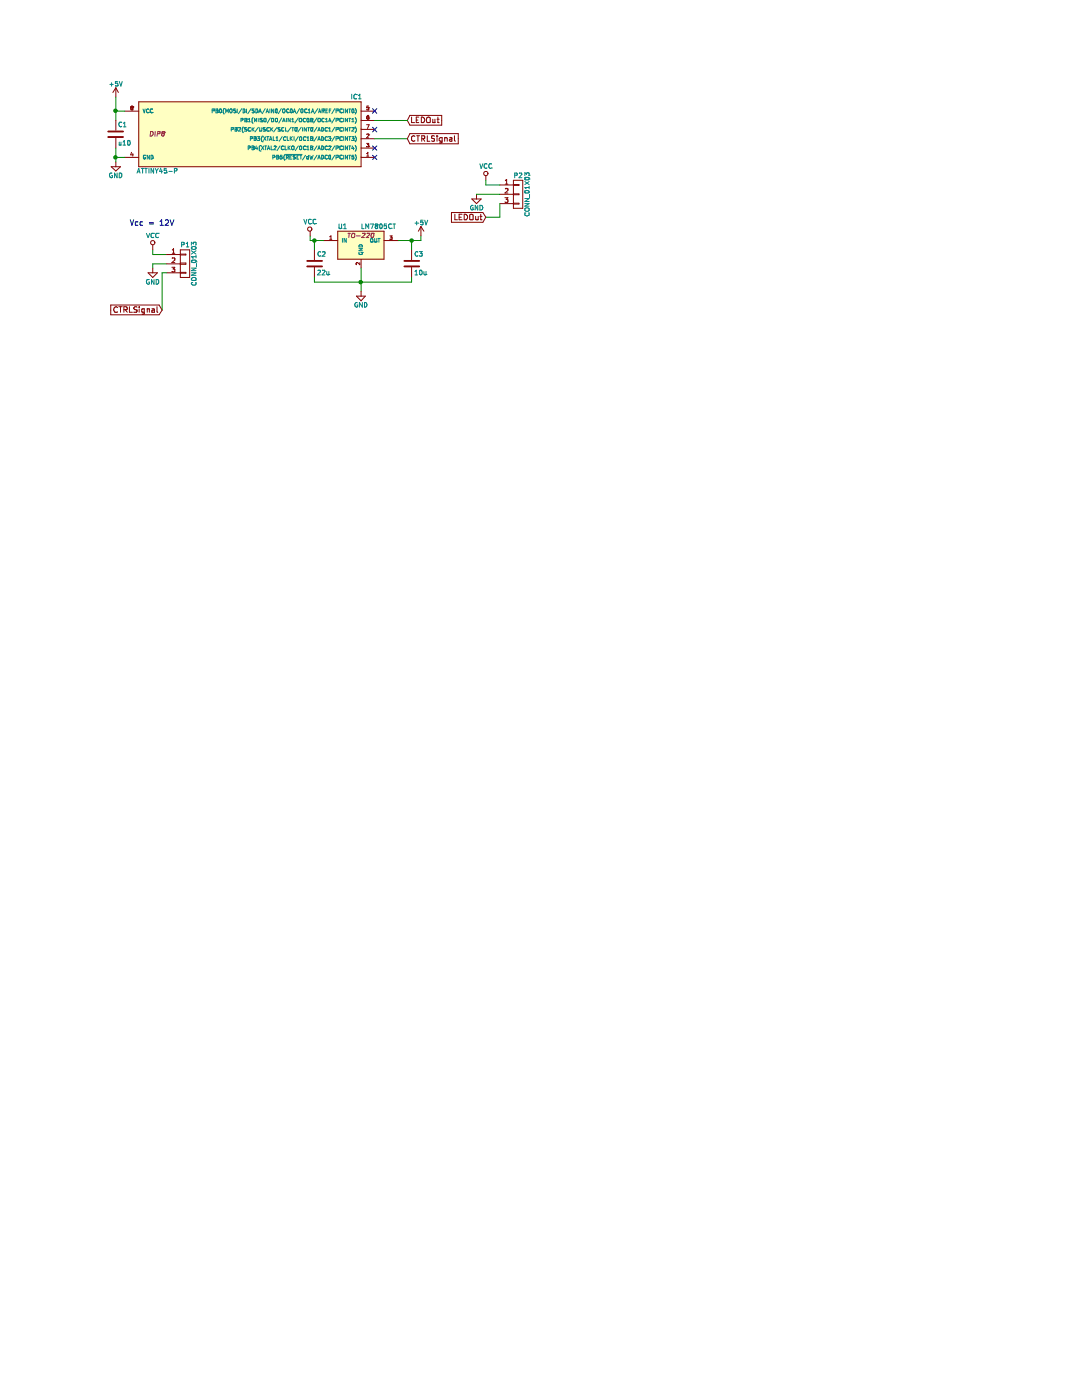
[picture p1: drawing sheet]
EESchema Schematic File Version 2
LIBS:power
LIBS:device
LIBS:transistors
LIBS:conn
LIBS:linear
LIBS:regul
LIBS:74xx
LIBS:cmos4000
LIBS:adc-dac
LIBS:memory
LIBS:xilinx
LIBS:microcontrollers
LIBS:dsp
LIBS:microchip
LIBS:analog_switches
LIBS:motorola
LIBS:texas
LIBS:intel
LIBS:audio
LIBS:interface
LIBS:digital-audio
LIBS:philips
LIBS:display
LIBS:cypress
LIBS:siliconi
LIBS:opto
LIBS:atmel
LIBS:contrib
LIBS:valves
LIBS:LEDLightHardware-cache
EELAYER 25 0
EELAYER END
$Descr A4 11693 8268
encoding utf-8
Sheet 1 1
Title ""
Date ""
Rev ""
Comp ""
Comment1 ""
Comment2 ""
Comment3 ""
Comment4 ""
$EndDescr
$Comp
L ATTINY45-P IC1
U 1 1
P 2700 1450
F 0 "IC1" H 1550 1850 50  0000 C CNN
F 1 "ATTINY45-P" H 3700 1050 50  0000 C CNN
F 2 "DIP8" H 3700 1450 50  0000 C CIN
F 3 "" H 2700 1450 50  0000 C CNN
	1    2700 1450
	-1   0    0    -1  
$EndComp
Wire Wire Line
	1250 1050 1250 1300
Wire Wire Line
	1250 1200 1350 1200
$Comp
L GND #PWR2
U 1 1
P 1250 1750
F 0 "#PWR2" H 1250 1500 50  0001 C CNN
F 1 "GND" H 1250 1600 50  0000 C CNN
F 2 "" H 1250 1750 50  0000 C CNN
F 3 "" H 1250 1750 50  0000 C CNN
	1    1250 1750
	1    0    0    -1  
$EndComp
Wire Wire Line
	1250 1600 1250 1750
Wire Wire Line
	1250 1700 1350 1700
Wire Wire Line
	4050 1500 4400 1500
Text GLabel 4400 1500 2    60   Input ~ 0
CTRLSignal
Text GLabel 4400 1300 2    60   Input ~ 0
LEDOut
Wire Wire Line
	4400 1300 4050 1300
NoConn ~ 4050 1200
NoConn ~ 4050 1400
NoConn ~ 4050 1700
NoConn ~ 4050 1600
$Comp
L VCC #PWR3
U 1 1
P 1650 2700
F 0 "#PWR3" H 1650 2550 50  0001 C CNN
F 1 "VCC" H 1650 2850 50  0000 C CNN
F 2 "" H 1650 2700 50  0000 C CNN
F 3 "" H 1650 2700 50  0000 C CNN
	1    1650 2700
	1    0    0    -1  
$EndComp
Wire Wire Line
	1650 2700 1650 2750
Wire Wire Line
	1650 2750 1800 2750
$Comp
L GND #PWR4
U 1 1
P 1650 2900
F 0 "#PWR4" H 1650 2650 50  0001 C CNN
F 1 "GND" H 1650 2750 50  0000 C CNN
F 2 "" H 1650 2900 50  0000 C CNN
F 3 "" H 1650 2900 50  0000 C CNN
	1    1650 2900
	1    0    0    -1  
$EndComp
Wire Wire Line
	1650 2900 1650 2850
Wire Wire Line
	1650 2850 1800 2850
$Comp
L C C1
U 1 1
P 1250 1450
F 0 "C1" H 1275 1550 50  0000 L CNN
F 1 "u10" H 1275 1350 50  0000 L CNN
F 2 "" H 1288 1300 50  0000 C CNN
F 3 "" H 1250 1450 50  0000 C CNN
	1    1250 1450
	1    0    0    -1  
$EndComp
Connection ~ 1250 1200
Connection ~ 1250 1700
Text Notes 1400 2450 0    60   ~ 0
Vcc = 12V
$Comp
L LM7805CT U1
U 1 1
P 3900 2650
F 0 "U1" H 3700 2850 50  0000 C CNN
F 1 "LM7805CT" H 3900 2850 50  0000 L CNN
F 2 "TO-220" H 3900 2750 50  0000 C CIN
F 3 "" H 3900 2650 50  0000 C CNN
	1    3900 2650
	1    0    0    -1  
$EndComp
$Comp
L VCC #PWR5
U 1 1
P 3350 2550
F 0 "#PWR5" H 3350 2400 50  0001 C CNN
F 1 "VCC" H 3350 2700 50  0000 C CNN
F 2 "" H 3350 2550 50  0000 C CNN
F 3 "" H 3350 2550 50  0000 C CNN
	1    3350 2550
	1    0    0    -1  
$EndComp
Wire Wire Line
	3350 2550 3350 2600
Wire Wire Line
	3350 2600 3500 2600
Wire Wire Line
	3900 2900 3900 3150
$Comp
L +5V #PWR7
U 1 1
P 4550 2550
F 0 "#PWR7" H 4550 2400 50  0001 C CNN
F 1 "+5V" H 4550 2690 50  0000 C CNN
F 2 "" H 4550 2550 50  0000 C CNN
F 3 "" H 4550 2550 50  0000 C CNN
	1    4550 2550
	1    0    0    -1  
$EndComp
Wire Wire Line
	4550 2550 4550 2600
Wire Wire Line
	4550 2600 4300 2600
$Comp
L +5V #PWR1
U 1 1
P 1250 1050
F 0 "#PWR1" H 1250 900 50  0001 C CNN
F 1 "+5V" H 1250 1190 50  0000 C CNN
F 2 "" H 1250 1050 50  0000 C CNN
F 3 "" H 1250 1050 50  0000 C CNN
	1    1250 1050
	1    0    0    -1  
$EndComp
$Comp
L C C2
U 1 1
P 3400 2850
F 0 "C2" H 3425 2950 50  0000 L CNN
F 1 "22u" H 3425 2750 50  0000 L CNN
F 2 "" H 3438 2700 50  0000 C CNN
F 3 "" H 3400 2850 50  0000 C CNN
	1    3400 2850
	1    0    0    -1  
$EndComp
Wire Wire Line
	3400 3000 3400 3050
Wire Wire Line
	3400 3050 4450 3050
$Comp
L GND #PWR6
U 1 1
P 3900 3150
F 0 "#PWR6" H 3900 2900 50  0001 C CNN
F 1 "GND" H 3900 3000 50  0000 C CNN
F 2 "" H 3900 3150 50  0000 C CNN
F 3 "" H 3900 3150 50  0000 C CNN
	1    3900 3150
	1    0    0    -1  
$EndComp
Connection ~ 3900 3050
$Comp
L C C3
U 1 1
P 4450 2850
F 0 "C3" H 4475 2950 50  0000 L CNN
F 1 "10u" H 4475 2750 50  0000 L CNN
F 2 "" H 4488 2700 50  0000 C CNN
F 3 "" H 4450 2850 50  0000 C CNN
	1    4450 2850
	1    0    0    -1  
$EndComp
Wire Wire Line
	4450 3050 4450 3000
Wire Wire Line
	4450 2700 4450 2600
Connection ~ 4450 2600
Wire Wire Line
	3400 2700 3400 2600
Connection ~ 3400 2600
$Comp
L CONN_01X03 P2
U 1 1
P 5600 2100
F 0 "P2" H 5600 2300 50  0000 C CNN
F 1 "CONN_01X03" V 5700 2100 50  0000 C CNN
F 2 "" H 5600 2100 50  0000 C CNN
F 3 "" H 5600 2100 50  0000 C CNN
	1    5600 2100
	1    0    0    -1  
$EndComp
$Comp
L VCC #PWR9
U 1 1
P 5250 1950
F 0 "#PWR9" H 5250 1800 50  0001 C CNN
F 1 "VCC" H 5250 2100 50  0000 C CNN
F 2 "" H 5250 1950 50  0000 C CNN
F 3 "" H 5250 1950 50  0000 C CNN
	1    5250 1950
	1    0    0    -1  
$EndComp
Wire Wire Line
	5250 1950 5250 2000
Wire Wire Line
	5250 2000 5400 2000
$Comp
L GND #PWR8
U 1 1
P 5150 2100
F 0 "#PWR8" H 5150 1850 50  0001 C CNN
F 1 "GND" H 5150 1950 50  0000 C CNN
F 2 "" H 5150 2100 50  0000 C CNN
F 3 "" H 5150 2100 50  0000 C CNN
	1    5150 2100
	1    0    0    -1  
$EndComp
Wire Wire Line
	5150 2100 5400 2100
Text GLabel 5250 2350 0    60   Input ~ 0
LEDOut
Wire Wire Line
	5250 2350 5400 2350
Wire Wire Line
	5400 2350 5400 2200
$Comp
L CONN_01X03 P1
U 1 1
P 2000 2850
F 0 "P1" H 2000 3050 50  0000 C CNN
F 1 "CONN_01X03" V 2100 2850 50  0000 C CNN
F 2 "" H 2000 2850 50  0000 C CNN
F 3 "" H 2000 2850 50  0000 C CNN
	1    2000 2850
	1    0    0    -1  
$EndComp
Text GLabel 1750 3350 0    60   Input ~ 0
CTRLSignal
Wire Wire Line
	1750 3350 1750 2950
Wire Wire Line
	1750 2950 1800 2950
$EndSCHEMATC
